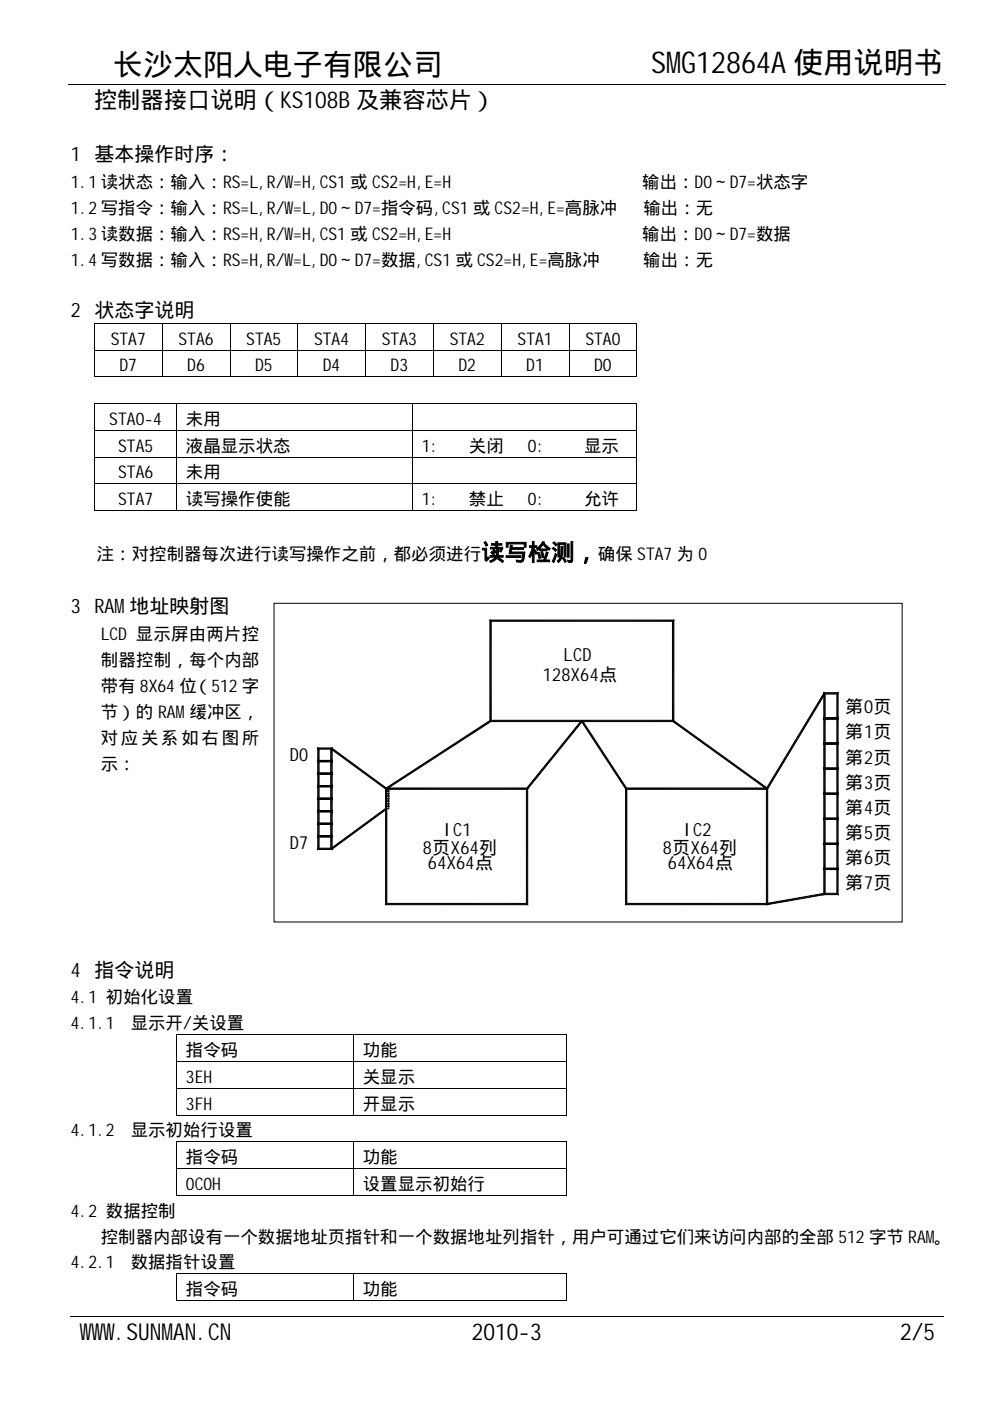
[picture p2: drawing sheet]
<svg xmlns="http://www.w3.org/2000/svg" width="210mm" height="297mm" viewBox="0 0 210 297" stroke-linecap="round" stroke-linejoin="round" font-family="sans-serif">
<g fill="none" stroke="#000" stroke-width=".21">
<path d="M14.5 17.8h186M19.9 68.5h115M19.9 74.2h115M19.9 79.9h14.4M20 68.6v5.5M20 74.3v5.7M34.4 68.6v5.5M34.4 74.3v5.7M34.5 79.9h14.2M48.8 68.6v5.5M48.8 74.3v5.7M48.9 79.9h14.2"/>
<path d="M63.1 68.6v5.5M63.1 74.3v5.7M63.2 79.9h14.2M77.5 68.6v5.5M77.5 74.3v5.7M77.6 79.9h14.2M91.9 68.6v5.5M91.9 74.3v5.7M92 79.9h14.2M106.3 68.6v5.5M106.3 74.3v5.7M106.4 79.9h14.2"/>
<path d="M120.7 68.6v5.5M120.7 74.3v5.7M120.7 79.9h14.2M135 68.6v5.5M135 74.3v5.7M19.9 85.6h100M19.9 91.2h100M19.9 96.9h100M20 85.6v5.5M20 91.3v5.5M20 97v5.5M37.5 85.6v5.5"/>
<path d="M37.5 91.3v5.5M37.5 97v5.5M87.5 85.6v5.5M87.5 91.3v5.5M87.5 97v5.5M120.1 85.6h14.8M120.1 91.2h14.8M120.1 96.9h14.8M135 85.6v5.5M135 91.3v5.5M135 97v5.5M19.9 102.6h100"/>
<path d="M19.9 108.2h17.5M20 102.7v5.6M37.5 102.7v5.6M37.6 108.2h49.8M87.5 102.7v5.6M87.6 108.2h32.3M120.1 102.6h14.8M120.1 108.2h14.8M135 102.7v5.6M37.4 219.4h82.7M37.5 219.5v5.5M75 219.5v5.5"/>
<path d="M120 219.5v5.5M37.4 225.1h82.7M37.4 230.7h82.7M37.4 236.4h37.5M37.5 225.1v5.6M37.5 230.8v5.7M75 225.1v5.6M75 230.8v5.7M75.1 236.4h44.9M120 225.1v5.6M120 230.8v5.7M37.4 242.1h82.7"/>
<path d="M37.4 247.8h82.7M37.4 253.4h37.5M37.5 242.2v5.5M37.5 247.8v5.7M75 242.2v5.5M75 247.8v5.7M75.1 253.4h44.9M120 242.2v5.5M120 247.8v5.7M14.9 279.1h185.2M37.4 270.1h82.7M37.4 275.8h37.5"/>
<path d="M37.5 270.2v5.7M75 270.2v5.7M75.1 275.8h44.9M120 270.2v5.7"/>
</g>
<g fill="#000">
<path d="M19.9 68.5h.2v.1h-.2zM134.9 68.5h.2v.1h-.2zM134.9 74.1h.2v.2h-.2zM134.9 79.8h.2v.2h-.2zM19.9 85.5h.2v.1h-.2zM119.9 85.5h.2v.1h-.2zM119.9 91.1h.2v.2h-.2zM119.9 96.8h.2v.2h-.2zM134.9 85.5h.2v.1h-.2zM134.9 91.1h.2v.2h-.2zM134.9 96.8h.2v.2h-.2zM119.9 102.5h.2v.2h-.2z"/>
<path d="M119.9 108.2h.2v.1h-.2zM134.9 102.5h.2v.2h-.2zM134.9 108.2h.2v.1h-.2zM37.4 219.3h.2v.2h-.2zM120 219.3h.1v.2h-.1zM120 236.3h.1v.2h-.1zM37.4 242h.2v.2h-.2zM120 242h.1v.2h-.1zM120 253.3h.1v.2h-.1zM37.4 270h.2v.2h-.2zM120 270h.1v.2h-.1zM120 275.7h.1v.2h-.1z"/>
</g>
<path d="M58.2 128h133v67.4h-133z" fill="#fff"/>
<path d="M142.7 131.5v21.5M70.3 158.6v21.5" fill="none" stroke="#000" stroke-width=".3"/>
<g fill="none" stroke="#000" stroke-width=".21">
<path d="M58.1 127.9h133.2v67.6h-133.2zM103.9 131.5l.2 .2v21l-.2 .3zM103.9 131.5h39l-.3 .2h-38.5zM142.6 131.7l.3-.2v21.5l-.3-.3zM67.4 158.6h3l-.3 .2h-2.5zM67.4 158.6l.2 .2v2.4l-.2 .3zM70.1 158.8l.3-.2v2.9l-.3-.3zM70.4 158.6l11.6 8.5-.2 .2-11.6-8.5zM103.9 153l.2-.3h38.5l.3 .3zM123.3 152.8l.2 .1-11.6 14.4-.2-.2zM123.3 152.9l.2-.1 9.4 14.3-.2 .2zM142.8 152.8l19.9 14.3-.1 .2-20-14.3z"/>
<path d="M174.7 157.5h3l-.3 .3h-2.5zM174.7 157.5l.2 .3v5l-.2 .3zM174.7 152.2h3l-.3 .3h-2.5zM174.7 152.2l.2 .3v5l-.2 .3zM174.7 157.8l.2-.3h2.5l.3 .3zM174.7 146.9h3l-.3 .3h-2.5zM174.7 146.9l.2 .3v5l-.2 .3zM174.7 152.5l.2-.3h2.5l.3 .3zM174.7 146.9l.2 .2-12.1 20.2-.3-.2zM177.7 157.5v5.6l-.3-.3v-5zM177.7 152.2v5.6l-.3-.3v-5zM177.7 146.9v5.6l-.3-.3v-5z"/>
<path d="M67.4 177.2h3l-.3 .2h-2.5zM67.4 177.2l.2 .2v2.4l-.2 .3zM67.4 174.5h3l-.3 .3h-2.5zM67.4 174.5l.2 .3v2.4l-.2 .2zM67.4 177.4l.2-.2h2.5l.3 .2zM67.4 171.9h3l-.3 .2h-2.5zM67.4 171.9l.2 .2v2.4l-.2 .3zM67.4 174.8l.2-.3h2.5l.3 .3zM67.4 169.2h3l-.3 .3h-2.5zM67.4 169.2l.2 .3v2.4l-.2 .2zM67.4 166.5h3l-.3 .3h-2.5zM67.4 166.5l.2 .3v2.4l-.2 .3z"/>
<path d="M67.4 169.5l.2-.3h2.5l.3 .3zM67.4 163.9h3l-.3 .2h-2.5zM67.4 163.9l.2 .2v2.4l-.2 .3zM67.4 166.8l.2-.3h2.5l.3 .3zM67.4 161.2h3l-.3 .3h-2.5zM67.4 161.2l.2 .3v2.4l-.2 .2zM67.4 164.1l.2-.2h2.5l.3 .2zM67.4 161.5l.2-.3h2.5l.3 .3zM67.6 179.8h2.5l.3 .3h-3zM67.6 171.9h2.5l.3 .2h-3zM70.1 177.4l.3-.2v2.9l-.3-.3zM70.1 174.8l.3-.3v2.9l-.3-.2z"/>
<path d="M70.1 172.1l.3-.2v2.9l-.3-.3zM70.1 169.5l.3-.3v2.9l-.3-.2zM70.1 166.8l.3-.3v3l-.3-.3zM70.1 164.1l.3-.2v2.9l-.3-.3zM70.1 161.5l.3-.3v2.9l-.3-.2zM70.2 179.9l11.6-8.5 .2 .2-11.6 8.5zM81.7 167.1l.3 .2v24.2l-.3 .3zM81.7 167.1h30.2l-.3 .2h-29.6zM81.8 167.1l22.1-14.4 .2 .3-22.1 14.3zM81.9 167.2h.5v.5h-.5zM81.9 167.7h.5v.6h-.5zM81.9 168.3h.5v.5h-.5z"/>
<path d="M81.9 168.8h.5v.5h-.5zM81.9 169.3h.5v.6h-.5zM81.9 169.9h.5v.5h-.5zM81.9 170.4h.5v.5h-.5zM81.9 170.9h.5v.6h-.5zM111.6 167.3l.3-.2v24.7l-.3-.3zM132.6 167.1l.3 .2v24.2l-.3 .3zM132.6 167.1h30.2l-.3 .2h-29.6zM162.5 167.3l.3-.2v24.7l-.3-.3zM174.7 178.8h3l-.3 .2h-2.5zM174.7 178.8l.2 .2v5.1l-.2 .3zM174.7 173.5h3l-.3 .2h-2.5z"/>
<path d="M174.7 173.5l.2 .2v5.1l-.2 .2zM174.7 179l.2-.2h2.5l.3 .2zM174.7 168.1h3l-.3 .3h-2.5zM174.7 168.1l.2 .3v5.1l-.2 .2zM174.7 173.7l.2-.2h2.5l.3 .2zM174.7 162.8h3l-.3 .3h-2.5zM174.7 162.8l.2 .3v5l-.2 .3zM174.7 168.4l.2-.3h2.5l.3 .3zM174.7 163.1l.2-.3h2.5l.3 .3zM177.4 168.4l.3-.3v5.6l-.3-.2zM177.7 178.8v5.6l-.3-.3v-5.1zM177.7 173.5v5.5l-.3-.2v-5.1z"/>
<path d="M177.7 162.8v5.6l-.3-.3v-5zM82 191.5h29.6l.3 .3h-30.2zM132.6 191.8l.3-.3h29.6l.3 .3zM162.6 191.5l12.2-2.1v.3l-12.1 2.1zM174.7 184.1h3l-.3 .3h-2.5zM174.7 184.1l.2 .3v5l-.2 .3zM174.7 189.7l.2-.3h2.5l.3 .3zM174.7 184.4l.2-.3h2.5l.3 .3zM177.7 184.1v5.6l-.3-.3v-5z"/>
</g>
<g fill="none" stroke="#000" stroke-width=".28">
<path d="M104 131.5v21.5M67.5 158.6v21.5M103.9 152.9h39M174.7 157.6h3M174.7 152.3h3M174.7 147h3M174.8 146.9v42.8M67.4 180h3M67.4 174.7h3M67.4 172h3M67.4 169.3h3M67.4 166.7h3"/>
<path d="M67.4 164h3M67.4 161.4h3M81.7 167.2h30.2M81.9 167.1v24.7M111.7 167.1v24.7M132.6 167.2h30.2M132.8 167.1v24.7M162.6 167.1v24.7M174.7 178.9h3M174.7 173.6h3M81.7 191.7h30.2M132.6 191.7h30.2"/>
<path d="M174.7 184.2h3"/>
</g>
<path d="M103.9 131.6h39M67.4 158.7h3M177.6 146.9v42.8M67.4 177.3h3M174.7 168.3h3M174.7 163h3M174.7 189.5h3" fill="none" stroke="#000" stroke-width=".25"/>
<g fill="#000">
<path d="M142.6 153l20.1 14.1-.1 .2zM142.8 152.8l19.9 14.3-20.1-14.1zM174.7 146.9l-11.9 20.4-.3-.1zM174.7 146.9l.2 .2-12.1 20.2zM81.8 167.1l22.1-14.4-21.9 14.6zM70.2 158.8l11.8 8.3-.2 .2zM70.2 179.9l11.6-8.5-11.4 8.7zM82 167.3l21.9-14.6 .2 .3zM70.4 158.6l11.6 8.5-11.8-8.3zM70.4 180.1l11.4-8.7 .2 .2zM123.3 152.8l-11.4 14.5-.2-.2zM123.3 152.8l.2 .1-11.6 14.4z"/>
<path d="M123.3 152.9l9.6 14.3-.2 .1zM123.3 152.9l.2-.1 9.4 14.4zM162.6 191.5l12.2-2.1-12.1 2.4zM162.7 191.8l12.1-2.4v.3z"/>
</g>
<g font-size="6.3">
<text x="24" y="15.8">长沙太阳人电子有限公司</text>
<text x="138.1" y="15.6">SMG12864A 使用说明书</text>
</g>
<g font-size="4.9">
<text x="19.9" y="23">控制器接口说明（KS108B 及兼容芯片）</text>
<text x="102" y="118.8">读写检测，</text>
<text x="16.9" y="284.1">WWW.SUNMAN.CN</text>
<text x="100.1" y="284.1">2010-3</text>
<text x="190.9" y="284.1">2/5</text>
</g>
<g font-size="4.2">
<text x="15" y="34.2">1 基本操作时序：</text>
<text x="15" y="67.2">2 状态字说明</text>
<text x="15" y="130">3 RAM地址映射图</text>
<text x="15" y="207.1">4 指令说明</text>
</g>
<g font-size="3.8">
<text x="119.5" y="140.1">LCD</text>
<text x="115.1" y="144.3">128X64点</text>
<text x="179.2" y="151.3">第0页</text>
<text x="61.4" y="161.4">D0</text>
<text x="179.2" y="161.9">第2页</text>
<text x="179.2" y="156.6">第1页</text>
<text x="179.2" y="167.2">第3页</text>
<text x="179.2" y="172.5">第4页</text>
<text x="61.4" y="180">D7</text>
<text x="94" y="177.3">IC1</text>
<text x="144.9" y="177.3">IC2</text>
<text x="179.2" y="177.8">第5页</text>
<text x="89.6" y="181">8页X64列</text>
<text x="90.7" y="184.2">64X64点</text>
<text x="140.5" y="181">8页X64列</text>
<text x="141.6" y="184.2">64X64点</text>
<text x="179.2" y="183.2">第6页</text>
<text x="179.2" y="188.5">第7页</text>
</g>
<g font-size="3.7">
<text x="15" y="39.9">1.1 读状态：输入：RS=L,R/W=H,CS1 或 CS2=H,E=H</text>
<text x="136.2" y="39.9">输出：D0～D7=状态字</text>
<text x="15" y="45.4">1.2 写指令：输入：RS=L,R/W=L,D0～D7=指令码,CS1 或 CS2=H,E=高脉冲</text>
<text x="136.4" y="45.4">输出：无</text>
<text x="15" y="50.9">1.3 读数据：输入：RS=H,R/W=H,CS1 或 CS2=H,E=H</text>
<text x="136.2" y="50.9">输出：D0～D7=数据</text>
<text x="15" y="56.4">1.4 写数据：输入：RS=H,R/W=L,D0～D7=数据,CS1 或 CS2=H,E=高脉冲</text>
<text x="136.4" y="56.4">输出：无</text>
<text x="23.5" y="73">STA7</text>
<text x="37.8" y="73">STA6</text>
<text x="52.2" y="73">STA5</text>
<text x="66.6" y="73">STA4</text>
<text x="81" y="73">STA3</text>
<text x="95.4" y="73">STA2</text>
<text x="109.7" y="73">STA1</text>
<text x="124.1" y="73">STA0</text>
<text x="25.3" y="78.7">D7</text>
<text x="39.7" y="78.7">D6</text>
<text x="54.1" y="78.7">D5</text>
<text x="68.5" y="78.7">D4</text>
<text x="82.8" y="78.7">D3</text>
<text x="97.2" y="78.7">D2</text>
<text x="111.6" y="78.7">D1</text>
<text x="126" y="78.7">D0</text>
<text x="23.2" y="90.1">STA0-4</text>
<text x="25" y="95.7">STA5</text>
<text x="39.4" y="95.7">液晶显示状态</text>
<text x="39.4" y="90.1">未用</text>
<text x="89.4" y="95.7">1:</text>
<text x="99.4" y="95.7">关闭</text>
<text x="111.9" y="95.7">0:</text>
<text x="123.8" y="95.7">显示</text>
<text x="25" y="101.4">STA6</text>
<text x="39.4" y="101.4">未用</text>
<text x="25" y="107.1">STA7</text>
<text x="39.4" y="107.1">读写操作使能</text>
<text x="89.4" y="107.1">1:</text>
<text x="99.4" y="107.1">禁止</text>
<text x="111.9" y="107.1">0:</text>
<text x="123.8" y="107.1">允许</text>
<text x="20.5" y="118.8">注：对控制器每次进行读写操作之前，都必须进行</text>
<text x="126.8" y="118.8">确保 STA7 为 0</text>
<text x="21.4" y="135.7">LCD 显示屏由两片控</text>
<text x="21.4" y="141.2">制器控制，每个内部</text>
<text x="21.4" y="146.7">带有 8X64 位（512 字</text>
<text x="21.4" y="152.2">节）的 RAM缓冲区，</text>
<text x="21.4" y="157.7">对应关系如右图所</text>
<text x="21.4" y="163.2">示：</text>
<text x="15" y="212.7">4.1 初始化设置</text>
<text x="15" y="218.2">4.1.1</text>
<text x="27.7" y="218.2">显示开/关设置</text>
<text x="39.4" y="223.9">指令码</text>
<text x="76.9" y="223.9">功能</text>
<text x="39.4" y="229.6">3EH</text>
<text x="76.9" y="229.6">关显示</text>
<text x="39.4" y="235.2">3FH</text>
<text x="76.9" y="235.2">开显示</text>
<text x="15" y="240.9">4.1.2</text>
<text x="27.7" y="240.9">显示初始行设置</text>
<text x="39.4" y="246.6">指令码</text>
<text x="76.9" y="246.6">功能</text>
<text x="15" y="257.9">4.2 数据控制</text>
<text x="39.4" y="252.3">0C0H</text>
<text x="76.9" y="252.3">设置显示初始行</text>
<text x="21.4" y="263.4">控制器内部设有一个数据地址页指针和一个数据地址列指针，用户可通过它们来访问内部的全部 512 字节 RAM。</text>
<text x="15" y="268.9">4.2.1</text>
<text x="27.7" y="268.9">数据指针设置</text>
<text x="39.4" y="274.6">指令码</text>
<text x="76.9" y="274.6">功能</text>
</g>
</svg>
